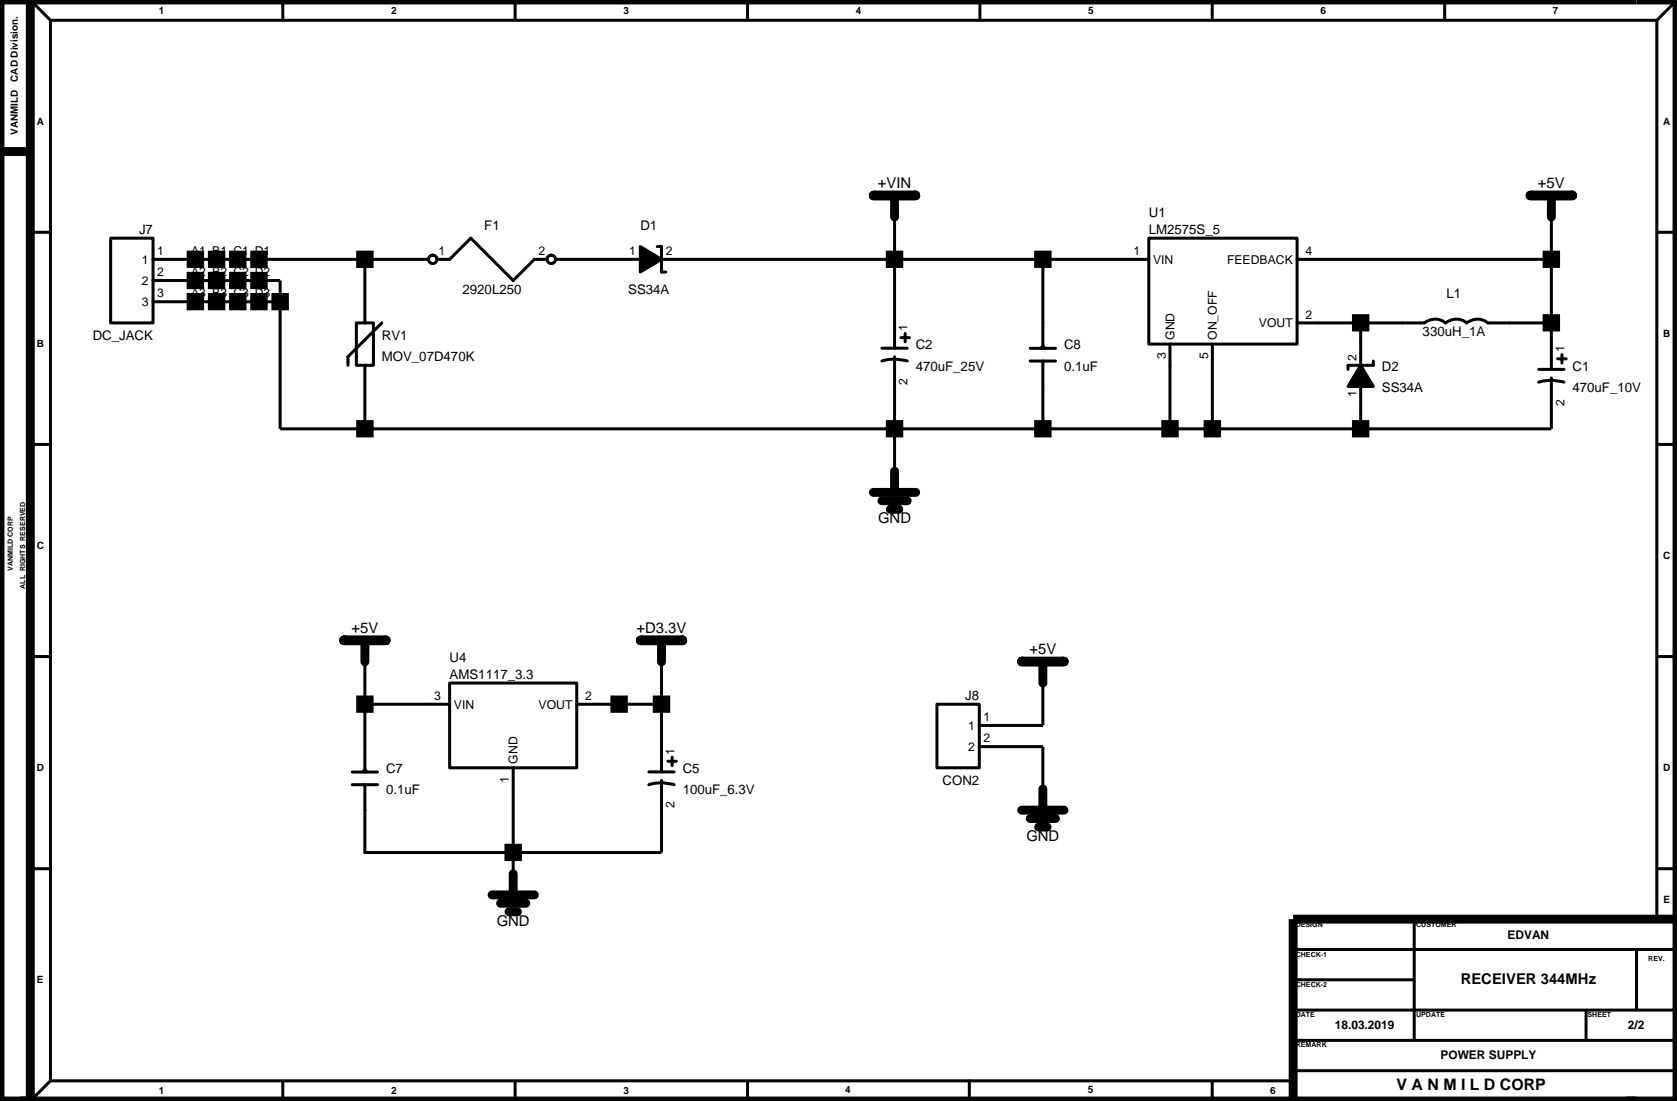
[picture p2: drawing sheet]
<svg xmlns="http://www.w3.org/2000/svg" width="201mm" height="132mm" viewBox="0 0 201 132" stroke-linecap="round" stroke-linejoin="round" font-family="sans-serif">
<g fill="none" stroke="#000" stroke-width=".36">
<path d="M3.6 0l2.5 2.4M6.1 2.4v127.2M6.1 2.4h192.5M33.9 0v2.4M61.8 0v2.4M89.6 0v2.4M117.5 0v2.4M145.3 0v2.4M173.2 0v2.4M198.6 2.4v107.8M201 0l-2.4 2.4M3.6 27.9h2.5"/>
<path d="M13.3 28.6h5v10.1h-5zM18.3 31.1h33.1M18.3 33.6h15.3v17.8h152.4v-6.1M18.3 36.2h15.3M42.7 38.7h2.1v5.1h-2.1zM43.7 31.1v7.6M45.8 38.7l-4.1 4.1v1M52.4 31.1h1.5l2.5-2.5 5.1 5 2.6-2.5h1.5M66.6 31.1h10.2M78.8 29.6h.5v3h.5M79.3 31.1h58.4M104.7 23.5h5.1"/>
<path d="M107.2 26v15.8M108.5 40v1M125 31.1v10.7M137.7 28.6h17.8v12.7h-17.8zM155.5 38.7h15.2a1.96 1.96 0 0 1 2.6 0 1.96 1.96 0 0 1 2.5 0 1.96 1.96 0 0 1 2.6 0h7.6M155.5 31.1h30.5M163.1 38.7v5.1M183.4 23.5h5.1M186 26v18.3M198.6 27.9h2.4M3.6 53.3h2.5M43.7 43.8v7.6"/>
<path d="M105.7 43.3a5.3 5.3 0 0 1 3.1 0M105.7 41.8h3.1M107.2 42.8v13.7M108 40.5h1M123.5 41.8h3M123.5 43.3h3M124.8 41.8l.2-.3 .3 .3M125 43.3v8.1M140.3 41.3v10.1M145.3 41.3v10.1M163.1 46.3v5.1M164.6 43.3v.5h-3v.5"/>
<path d="M184.5 45.8a5.3 5.3 0 0 1 3 0M184.5 44.3h3M186.7 43h1.1M187.3 42.5v1M198.6 53.3h2.4M3.6 78.7h2.5M41.2 76.8h5.1M43.7 79.4v13.2M76.8 76.8h5M79.3 79.4v13.2M122.5 79.4h5.1M198.6 78.7h2.4"/>
<path d="M42.2 94.1h3.1M42.2 92.6h3.1M43.5 92.6l.2-.3 .3 .3M43.7 84.4h10.2M53.9 81.9h15.2v10.2h-15.2zM61.5 92.1v12.7M69.1 84.4h10.2M77.8 94.1a5.3 5.3 0 0 1 3 0M77.8 92.6h3M79.3 93.6v8.6h-35.6v-8.1M80.1 91.3h1M80.6 90.8v1"/>
<path d="M112.3 84.4h5.1v7.7h-5.1zM117.4 89.5h7.6v5.1M125 81.9v5.1h-7.6M3.6 104.2h2.5M155 113.8h46M155 117.5h14.5M169.5 110.2v14.5M196.2 113.8v7.3M198.6 104.2h2.4M6.1 129.6h148.9M6.1 129.6l-2.5 2.4M33.9 129.6v2.4"/>
<path d="M61.8 129.6v2.4M89.6 129.6v2.4M116.2 129.5v2.4M145.3 129.6v2.4M155 121.1h46M155 124.7h46M155 128.4h46M190.1 121.1v3.6"/>
<circle cx="51.9" cy="31.1" r=".51"/>
<circle cx="66.1" cy="31.1" r=".51"/>
</g>
<g fill="#000" stroke="#000" stroke-width=".36">
<path d="M76.8 29.6l2.5 1.5-2.5 1.5z" fill-rule="evenodd"/>
<path d="M163.1 43.8l1.5 2.5h-3z" fill-rule="evenodd"/>
</g>
<g fill="none" stroke="#000" stroke-width="1.1">
<path d="M104.7 23.5h5.1M104.7 23.4h5.1M107.2 23.5v2.5M183.4 23.5h5.1M183.4 23.4h5.1M186 23.5v2.5M104.7 59h5.1M107.2 56.5v2.5M41.2 76.8h5.1M41.2 76.7h5.1M43.7 76.8v2.6M76.8 76.8h5"/>
<path d="M76.8 76.7h5M79.3 76.8v2.6M105.7 60h3.1M106.7 61.1h1.1M122.5 79.4h5.1M122.5 79.3h5.1M125 79.4v2.5M122.5 97.1h5.1M123.5 98.1h3M124.5 99.2h1M125 94.6v2.5M59 107.3h5.1"/>
<path d="M60 108.3h3M61 109.3h1M61.5 104.8v2.5"/>
</g>
<g fill="#000" stroke="#000" stroke-width="1.1" stroke-linecap="butt">
<path d="M22.9 35.7h1v1h-1z" fill-rule="evenodd"/>
<path d="M22.9 33.1h1v1h-1z" fill-rule="evenodd"/>
<path d="M22.9 30.6h1v1h-1z" fill-rule="evenodd"/>
<path d="M25.5 35.7h1v1h-1z" fill-rule="evenodd"/>
<path d="M25.5 33.1h1v1h-1z" fill-rule="evenodd"/>
<path d="M25.5 30.6h1v1h-1z" fill-rule="evenodd"/>
<path d="M28 35.7h1v1h-1z" fill-rule="evenodd"/>
<path d="M28 33.1h1v1h-1z" fill-rule="evenodd"/>
<path d="M28 30.6h1v1h-1z" fill-rule="evenodd"/>
<path d="M30.5 35.7h1.1v1h-1.1z" fill-rule="evenodd"/>
<path d="M30.5 33.1h1.1v1h-1.1z" fill-rule="evenodd"/>
<path d="M30.5 30.6h1.1v1h-1.1z" fill-rule="evenodd"/>
<path d="M33.1 35.7h1v1h-1z" fill-rule="evenodd"/>
<path d="M43.2 30.6h1.1v1h-1.1z" fill-rule="evenodd"/>
<path d="M106.7 30.6h1.1v1h-1.1z" fill-rule="evenodd"/>
<path d="M124.5 30.6h1v1h-1z" fill-rule="evenodd"/>
<path d="M162.6 38.2h1v1h-1z" fill-rule="evenodd"/>
<path d="M185.5 38.2h1v1h-1z" fill-rule="evenodd"/>
<path d="M185.5 30.6h1v1h-1z" fill-rule="evenodd"/>
<path d="M43.2 50.9h1.1v1h-1.1z" fill-rule="evenodd"/>
<path d="M106.7 50.9h1.1v1h-1.1z" fill-rule="evenodd"/>
<path d="M124.5 50.9h1v1h-1z" fill-rule="evenodd"/>
<path d="M139.8 50.9h1v1h-1z" fill-rule="evenodd"/>
<path d="M144.8 50.9h1.1v1h-1.1z" fill-rule="evenodd"/>
<path d="M162.6 50.9h1v1h-1z" fill-rule="evenodd"/>
<path d="M43.2 83.9h1.1v1h-1.1z" fill-rule="evenodd"/>
<path d="M73.7 83.9h1v1h-1z" fill-rule="evenodd"/>
<path d="M78.8 83.9h1v1h-1z" fill-rule="evenodd"/>
<path d="M61 101.7h1v1h-1z" fill-rule="evenodd"/>
</g>
<path d="M0 0h201v132h-201zM0 18.2h3.6M3.6 0v132M201 110.2h-46v21.8" fill="none" stroke="#000" stroke-width="1.1" stroke-linecap="butt"/>
<text font-size="1.9" x="167.4" y="130.7">V A N M I L D CORP</text>
<g font-size="1.8">
<text x="105.2" y="22.6">+VIN</text>
<text x="184.4" y="22.6">+5V</text>
<text x="105.3" y="62.7">GND</text>
<text x="42.1" y="75.9">+5V</text>
<text x="76.3" y="75.9">+D3.3V</text>
<text x="123.4" y="78.5">+5V</text>
<text x="123" y="100.8">GND</text>
<text x="59.5" y="111">GND</text>
<text x="175.1" y="118">RECEIVER 344MHz</text>
</g>
<g font-size="1.6">
<text x="16.7" y="28">J7</text>
<text x="58.1" y="27.6">F1</text>
<text x="76.8" y="27.6">D1</text>
<text x="137.7" y="28">LM2575S_5</text>
<text x="137.7" y="26">U1</text>
<text x="55.5" y="35.2">2920L250</text>
<text x="75.3" y="35.2">SS34A</text>
<text x="173.4" y="35.7">L1</text>
<text x="11.1" y="40.7">DC_JACK</text>
<text x="45.8" y="40.7">RV1</text>
<text x="109.8" y="41.9">C2</text>
<text x="127.6" y="41.9">C8</text>
<text x="170.6" y="40.3">330uH_1A</text>
<text x="45.8" y="43.3">MOV_07D470K</text>
<text x="109.8" y="44.4">470uF_25V</text>
<text x="127.6" y="44.4">0.1uF</text>
<text x="165.7" y="47">SS34A</text>
<text x="165.7" y="44.4">D2</text>
<text x="188.5" y="44.4">C1</text>
<text x="188.5" y="47">470uF_10V</text>
<text x="53.9" y="81.4">AMS1117_3.3</text>
<text x="53.9" y="79.4">U4</text>
<text x="115.7" y="83.9">J8</text>
<text x="46.3" y="92.7">C7</text>
<text x="46.3" y="95.2">0.1uF</text>
<text x="81.8" y="95.2">100uF_6.3V</text>
<text x="81.8" y="92.7">C5</text>
<text x="113" y="94.1">CON2</text>
</g>
<g font-size="1.5">
<text x="17" y="31.6">1</text>
<text x="17" y="34.2">2</text>
<text x="18.9" y="35.7">3</text>
<text x="18.9" y="30.6">1</text>
<text x="18.9" y="33.1">2</text>
<text x="22.9" y="30.6">A1 B1 C1 D1</text>
<text x="22.9" y="33.1">A2 B2 C2 D2</text>
<text x="22.9" y="35.7">A3 B3 C3 D3</text>
<text x="52.6" y="30.6">1</text>
<text x="64.6" y="30.6">2</text>
<text x="75.4" y="30.6">1</text>
<text x="79.8" y="30.6">2</text>
<text x="135.9" y="30.6">1</text>
<text x="138.2" y="31.6">VIN</text>
<text x="147.1" y="31.6">FEEDBACK</text>
<text x="156.5" y="30.6">4</text>
<text x="17" y="36.7">3</text>
<text x="108.8" y="39.7" transform="rotate(-90 108.8 39.7)">1</text>
<text x="140.8" y="40.7" transform="rotate(-90 140.8 40.7)">GND</text>
<text x="145.9" y="40.7" transform="rotate(-90 145.9 40.7)">ON_OFF</text>
<text x="150.9" y="39.2">VOUT</text>
<text x="156.5" y="38.2">2</text>
<text x="108.8" y="46.1" transform="rotate(-90 108.8 46.1)">2</text>
<text x="139.8" y="43.1" transform="rotate(-90 139.8 43.1)">3</text>
<text x="144.8" y="43.1" transform="rotate(-90 144.8 43.1)">5</text>
<text x="162.6" y="47.6" transform="rotate(-90 162.6 47.6)">1</text>
<text x="162.6" y="43.3" transform="rotate(-90 162.6 43.3)">2</text>
<text x="187.5" y="42.3" transform="rotate(-90 187.5 42.3)">1</text>
<text x="187.5" y="48.7" transform="rotate(-90 187.5 48.7)">2</text>
<text x="52.1" y="83.9">3</text>
<text x="70.2" y="83.9">2</text>
<text x="54.4" y="85">VIN</text>
<text x="64.6" y="85">VOUT</text>
<text x="116.1" y="87.5">1</text>
<text x="117.9" y="86.5">1</text>
<text x="117.9" y="89">2</text>
<text x="61" y="93.9" transform="rotate(-90 61 93.9)">1</text>
<text x="62.1" y="91.5" transform="rotate(-90 62.1 91.5)">GND</text>
<text x="80.9" y="90.5" transform="rotate(-90 80.9 90.5)">1</text>
<text x="116.1" y="90">2</text>
<text x="80.9" y="96.9" transform="rotate(-90 80.9 96.9)">2</text>
</g>
<g font-size="1.4">
<text x="180.7" y="112.6">EDVAN</text>
<text x="160" y="123.4">18.03.2019</text>
<text x="195.2" y="123.4">2/2</text>
<text x="172.7" y="126.9">POWER SUPPLY</text>
</g>
<g font-size="1.2">
<text x="19" y="1.6">1</text>
<text x="46.9" y="1.6">2</text>
<text x="74.8" y="1.6">3</text>
<text x="102.6" y="1.6">4</text>
<text x="130.5" y="1.6">5</text>
<text x="158.3" y="1.6">6</text>
<text x="186.2" y="1.6">7</text>
<text x="2.2" y="9.8" transform="rotate(-90 2.2 9.8)">CAD Division.</text>
<text x="2.2" y="16.2" transform="rotate(-90 2.2 16.2)">VANMILD</text>
<text x="4.4" y="15">A</text>
<text x="199.4" y="15">A</text>
<text x="4.4" y="41.6">B</text>
<text x="199.4" y="40.4">B</text>
<text x="4.4" y="65.8">C</text>
<text x="199.4" y="67">C</text>
<text x="4.4" y="92.5">D</text>
<text x="199.4" y="92.5">D</text>
<text x="199.4" y="108.2">E</text>
<text x="4.4" y="117.9">E</text>
<text x="19" y="131.2">1</text>
<text x="46.9" y="131.2">2</text>
<text x="74.8" y="131.2">3</text>
<text x="101.3" y="131.1">4</text>
<text x="130.4" y="131.1">5</text>
<text x="152.3" y="131.2">6</text>
</g>
<g font-size=".8">
<text x="1.5" y="68.5" transform="rotate(-90 1.5 68.5)">VANMILD CORP</text>
<text x="3" y="70.6" transform="rotate(-90 3 70.6)">ALL RIGHTS RESERVED</text>
<text x="155.3" y="111.1">DESIGN</text>
<text x="169.8" y="111.1">CUSTOMER</text>
<text x="155.3" y="114.7">CHECK-1</text>
<text x="155.3" y="118.3">CHECK-2</text>
<text x="197.6" y="115.2">REV.</text>
<text x="155.3" y="121.9">DATE</text>
<text x="155.3" y="125.5">REMARK</text>
<text x="169.8" y="121.9">UPDATE</text>
<text x="190.3" y="121.9">SHEET</text>
</g>
</svg>
